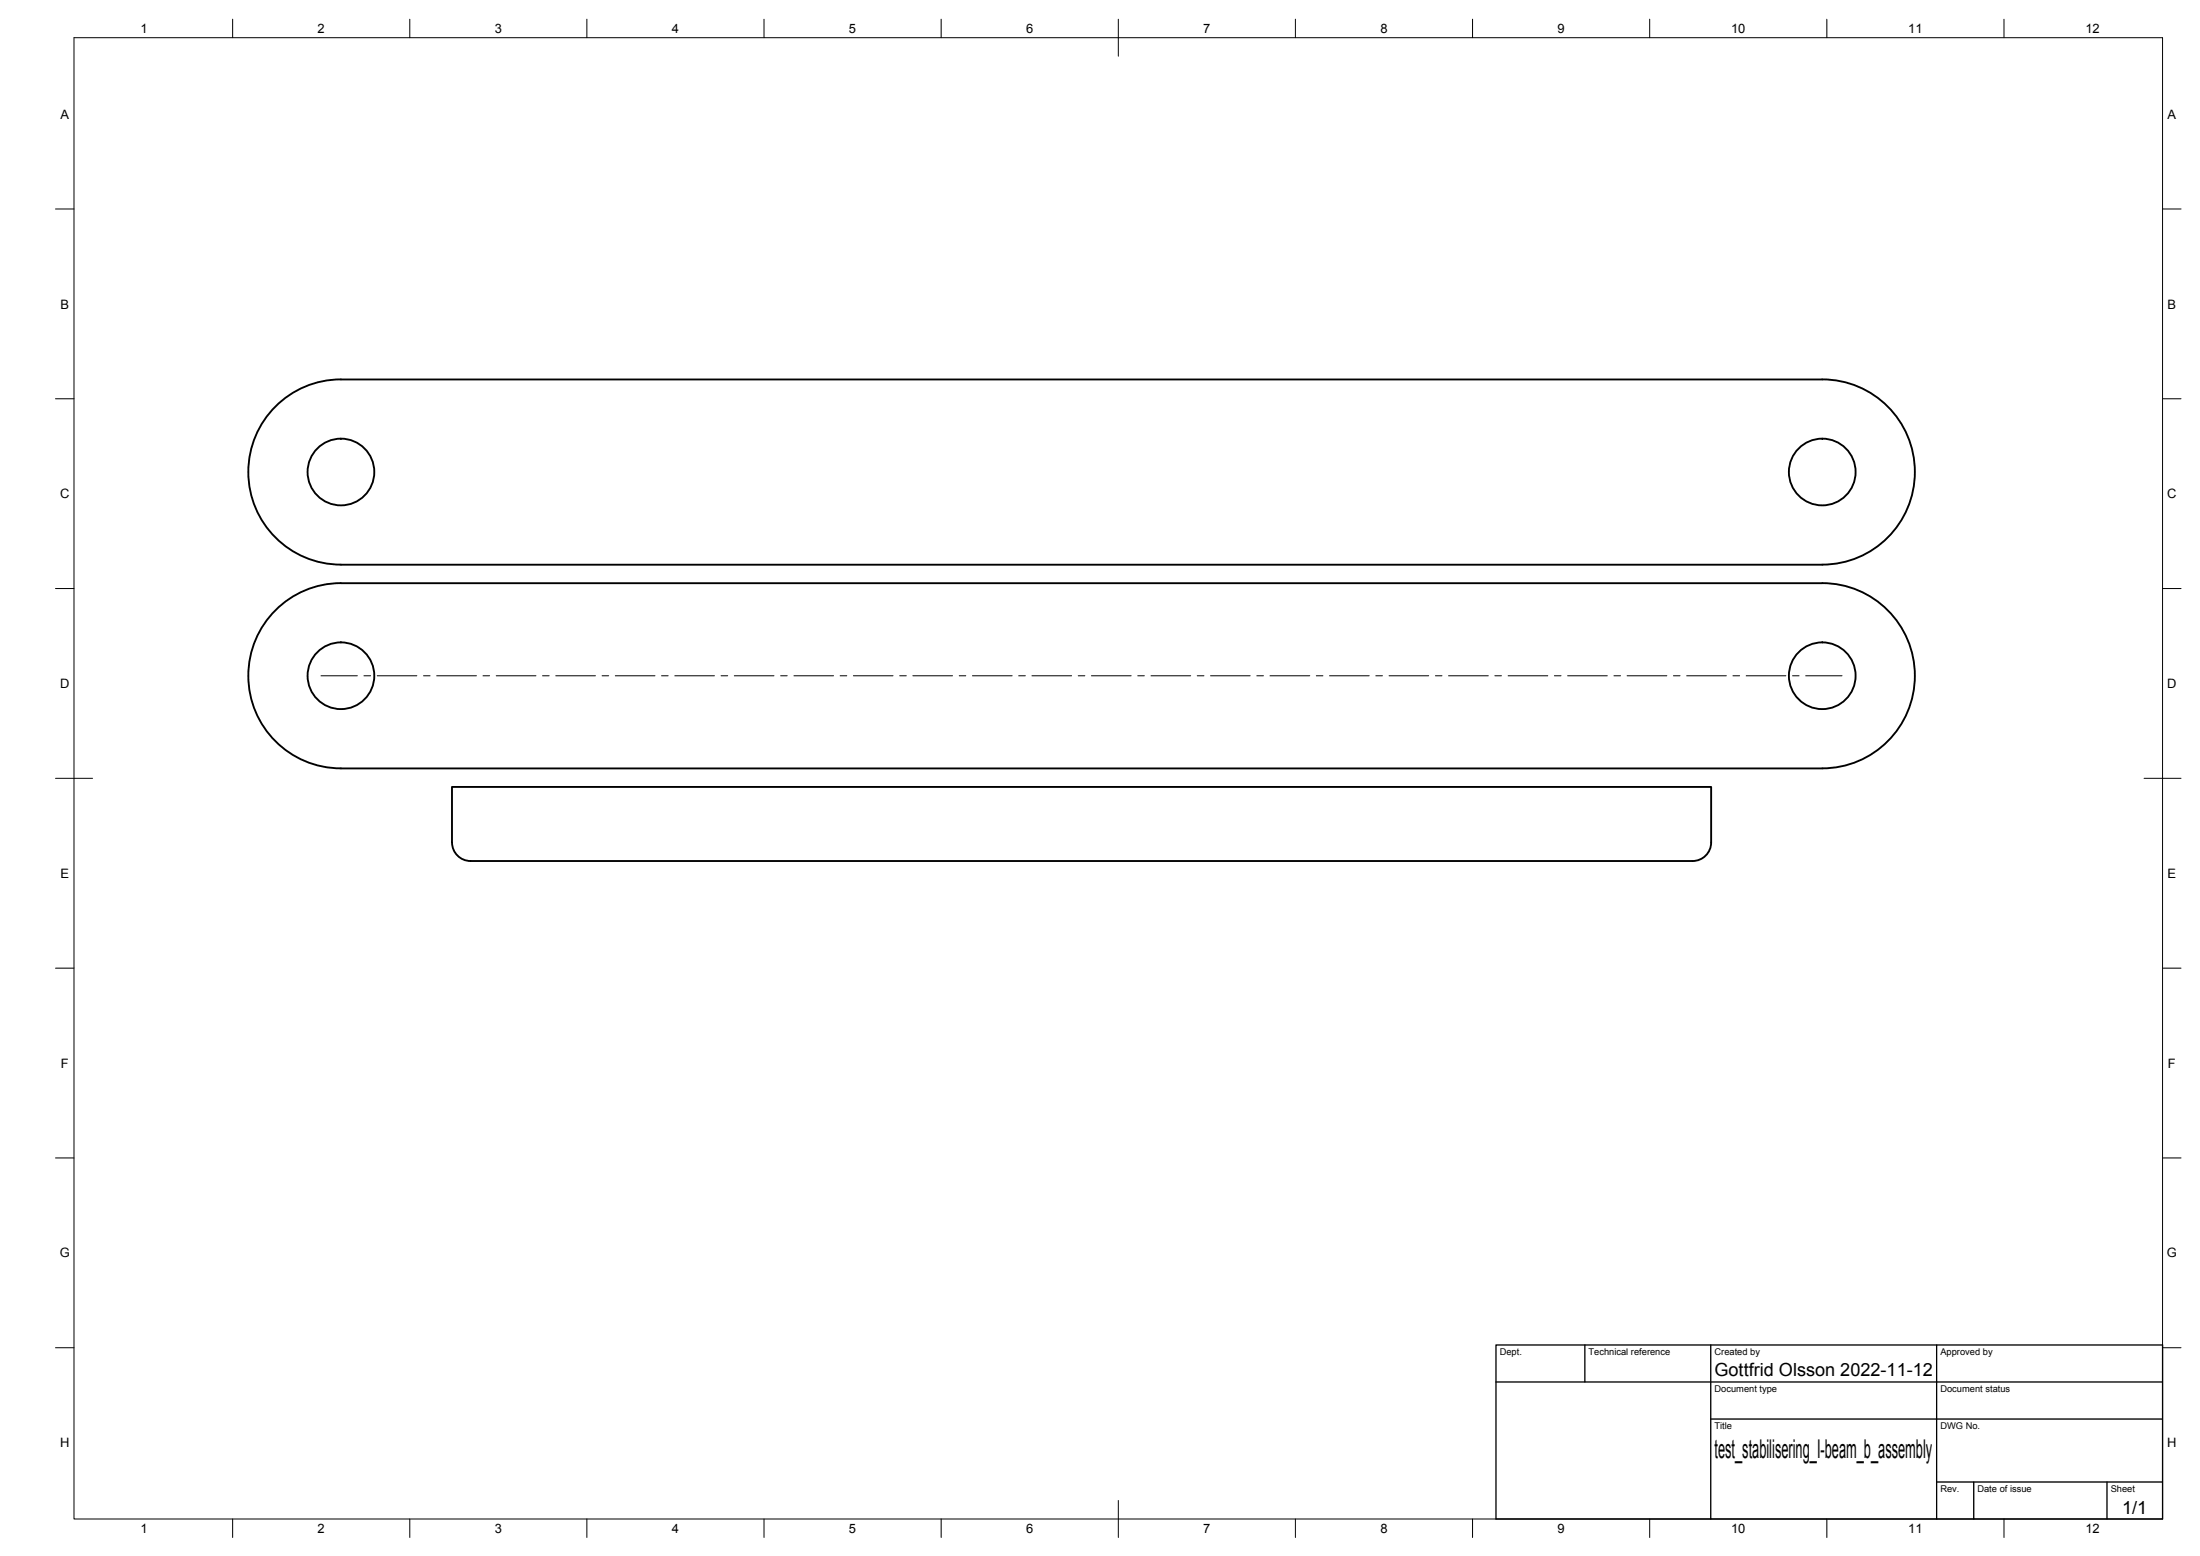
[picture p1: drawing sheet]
<svg xmlns="http://www.w3.org/2000/svg" width="594mm" height="420mm" viewBox="0 0 594 420" stroke-linecap="round" stroke-linejoin="round" font-family="sans-serif">
<!-- layer: Visible -->
<g fill="none" stroke="#000" stroke-width=".51">
<path d="M92.1 157.5h400M92.1 152.5h400M92.1 157.5a25 25 0 0 0-25 25 25 25 0 0 0 25 25M92.1 152.5a25 25 0 0 1-25-25 25 25 0 0 1 25-25.1l400 .1a25 25 0 0 1 25 25 25 25 0 0 1-25 25M492.1 157.5a25 25 0 0 1 25 25 25 25 0 0 1-25 25M92.1 207.5h400M122 212.5h340.1v15a5 5 0 0 1-5 5h-330a5 5 0 0 1-5.1-5z"/>
<circle cx="92.1" cy="127.5" r="9"/>
<circle cx="492.1" cy="127.5" r="9"/>
<circle cx="92.1" cy="182.5" r="9"/>
<circle cx="492.1" cy="182.5" r="9"/>
</g>
<!-- layer: Border -->
<g fill="none" stroke="#000" stroke-width=".27">
<path d="M20 10.2h564v400h-564zM62.8 5.2v5M110.7 5.2v5M158.5 5.2v5M206.3 5.2v5M254.1 5.2v5M302 5.2v10M349.8 5.2v5M397.6 5.2v5M445.5 5.2v5M493.3 5.2v5M541.1 5.2v5"/>
<path d="M15 56.4h5M584 56.4h5M15 107.7h5M584 107.7h5M15 158.9h5M584 158.9h5M15 210.2h10M579 210.2h10M15 261.4h5M584 261.4h5M15 312.7h5M584 312.7h5"/>
<path d="M15 363.9h5M584 363.9h5M62.8 410.2v5M110.7 410.2v5M158.5 410.2v5M206.3 410.2v5M254.1 410.2v5M302 405.2v10M349.8 410.2v5M397.6 410.2v5M445.5 410.2v5M493.3 410.2v5"/>
<path d="M541.1 410.2v5"/>
</g>
<!-- layer: TitleBlock -->
<path d="M404 363.2h180v47h-180zM404 373.2h180M428 363.2v10M462 363.2v47M523 363.2v47M462 383.2h122M523 400.2h61M533 400.2v10M569 400.2v10" fill="none" stroke="#000" stroke-width=".36"/>
<!-- layer: Center Lines -->
<g fill="none" stroke="#000" stroke-width=".27">
<path d="M86.7 182.5h9.8M98.3 182.5h1.8M101.9 182.5h10.7M114.4 182.5h1.7M117.9 182.5h10.8M130.4 182.5h1.8M134 182.5h10.7M146.5 182.5h1.8M150.1 182.5h10.7M162.6 182.5h1.8M166.2 182.5h10.7M178.6 182.5h1.8"/>
<path d="M182.2 182.5h10.7M194.7 182.5h1.8M198.3 182.5h10.7M210.8 182.5h1.8M214.4 182.5h10.7M226.9 182.5h1.8M230.4 182.5h10.8M243 182.5h1.7M246.5 182.5h10.7M259 182.5h1.8M262.6 182.5h10.7M275.1 182.5h1.8"/>
<path d="M278.7 182.5h10.7M291.2 182.5h1.7M294.7 182.5h10.8M307.2 182.5h1.8M310.8 182.5h10.7M323.3 182.5h1.8M326.9 182.5h10.7M339.4 182.5h1.8M342.9 182.5h10.8M355.5 182.5h1.7M359 182.5h10.7M371.5 182.5h1.8"/>
<path d="M375.1 182.5h10.7M387.6 182.5h1.8M391.2 182.5h10.7M403.7 182.5h1.7M407.2 182.5h10.8M419.7 182.5h1.8M423.3 182.5h10.7M435.8 182.5h1.8M439.4 182.5h10.7M451.9 182.5h1.8M455.5 182.5h10.7M468 182.5h1.8"/>
<path d="M471.5 182.5h10.7M484 182.5h1.8M487.6 182.5h9.8"/>
</g>
<text font-size="7" x="463" y="393.7">test_stabilisering_I-beam_b_assembly</text>
<g font-size="4.9">
<text x="463" y="371.7">Gottfrid Olsson 2022-11-12</text>
<text x="573.1" y="408.8">1/1</text>
</g>
<g font-size="3.5">
<text x="37.9" y="8.9">1</text>
<text x="85.8" y="8.9">2</text>
<text x="133.6" y="8.9">3</text>
<text x="181.4" y="8.9">4</text>
<text x="229.3" y="8.9">5</text>
<text x="277.1" y="8.9">6</text>
<text x="324.9" y="8.9">7</text>
<text x="372.7" y="8.9">8</text>
<text x="420.6" y="8.9">9</text>
<text x="467.4" y="8.9">10</text>
<text x="515.3" y="8.9">11</text>
<text x="563.1" y="8.9">12</text>
<text x="16.3" y="32">A</text>
<text x="585.3" y="32">A</text>
<text x="16.3" y="83.3">B</text>
<text x="585.3" y="83.3">B</text>
<text x="16.2" y="134.6">C</text>
<text x="585.2" y="134.6">C</text>
<text x="16.2" y="185.8">D</text>
<text x="585.2" y="185.8">D</text>
<text x="16.3" y="237">E</text>
<text x="585.3" y="237">E</text>
<text x="16.4" y="288.3">F</text>
<text x="585.4" y="288.3">F</text>
<text x="16.1" y="339.6">G</text>
<text x="585.1" y="339.6">G</text>
<text x="16.2" y="390.8">H</text>
<text x="585.2" y="390.8">H</text>
<text x="37.9" y="413.9">1</text>
<text x="85.8" y="413.9">2</text>
<text x="133.6" y="413.9">3</text>
<text x="181.4" y="413.9">4</text>
<text x="229.3" y="413.9">5</text>
<text x="277.1" y="413.9">6</text>
<text x="324.9" y="413.9">7</text>
<text x="372.7" y="413.9">8</text>
<text x="420.6" y="413.9">9</text>
<text x="467.4" y="413.9">10</text>
<text x="515.3" y="413.9">11</text>
<text x="563.1" y="413.9">12</text>
</g>
<g font-size="2.5">
<text x="405" y="366">Dept.</text>
<text x="429" y="366">Technical reference</text>
<text x="463" y="366">Created by</text>
<text x="524" y="366">Approved by</text>
<text x="463" y="376">Document type</text>
<text x="524" y="376">Document status</text>
<text x="463" y="386">Title</text>
<text x="524" y="386">DWG No.</text>
<text x="524" y="403">Rev.</text>
<text x="534" y="403">Date of issue</text>
<text x="570" y="403">Sheet</text>
</g>
</svg>
